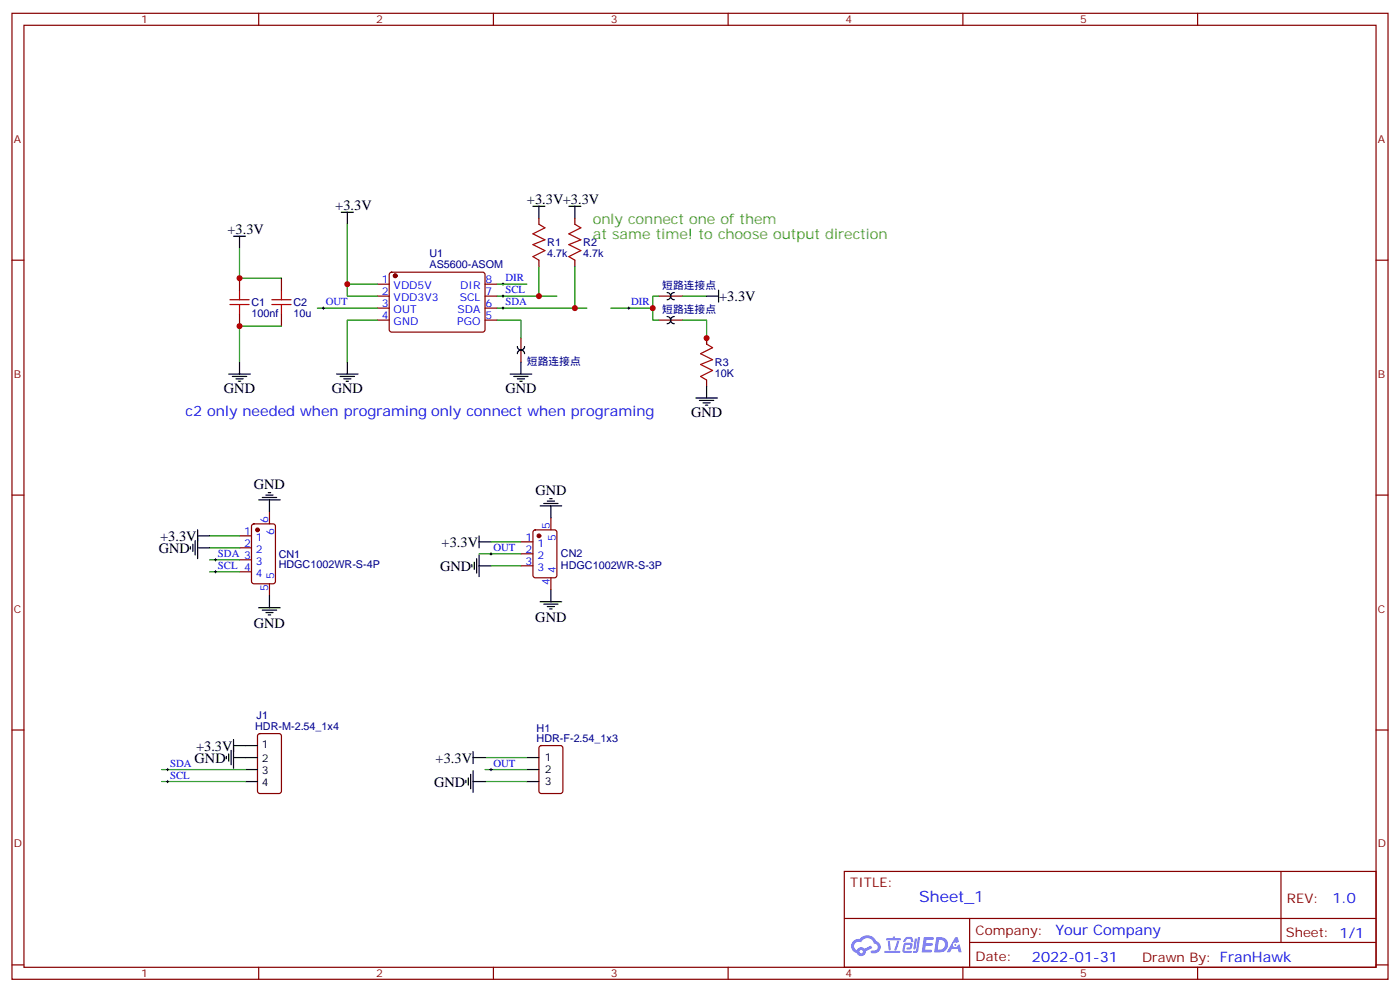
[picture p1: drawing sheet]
<svg xmlns="http://www.w3.org/2000/svg" width="412mm" height="292mm" viewBox="0 0 412 292" stroke-linecap="round" stroke-linejoin="round" font-family="sans-serif">
<g fill="none" stroke="#870000" stroke-width=".35">
<path d="M3.5 3.9h405.4v284.4h-405.4zM7.1 7.4h398.2v277.3h-398.2zM76.2 3.9v3.5M145.3 3.9v3.5M214.5 3.9v3.5M283.6 3.9v3.5M352.8 3.9v3.5M3.5 76.6h3.6M405.3 76.6h3.6M3.5 145.7h3.6M405.3 145.7h3.6M3.5 214.9h3.6"/>
<path d="M405.3 214.9h3.6M248.7 256.5h156.6v28.2h-156.6zM377.3 256.5v20.9M248.7 270.4h156.5M285.6 277.4h119.6M285.6 270.4v14.1M3.5 284h3.6M76.2 284.7v3.6M145.3 284.7v3.6M214.5 284.7v3.6M283.6 284.7v3.6M352.8 284.7v3.6"/>
<path d="M405.3 284h3.6"/>
</g>
<g fill="#5487ff">
<path d="M272.1 275.8h2.6l.3 .2-.1 .6h-2l-.1 1h1.6l.4 .4-.4 .4h-1.7l-.2 1.1 1.8 .1 .3 .3-.2 .4h-2.9z"/>
<path d="M281.4 275.9h.7l.4 1.3-.7 .3a.74 .74 0 0 0-1.1 .3 .74 .74 0 0 0 .5 1.1 .74 .74 0 0 0 .9-.7l.5-.3 .7 2.4h-.9l-.2-1h-1.9l-.5 1h-.9z"/>
<path d="M269.5 276.3h.6l-.4 2.9a.31 .31 0 0 1-.3 .3 .31 .31 0 0 1-.3-.3z"/>
<path d="M270.4 275.8h.6l-.5 4a.89 .89 0 0 1-.7 .7 .89 .89 0 0 1-.9-.3l1-.5z"/>
<path d="M266.8 276l.6-.2 1.2 .1 .5 1.3-.6 .1-.4-.9-1 .1a.95 .95 0 0 1-1 .8l-.1-.2z"/>
<path d="M266.4 277.7l1.8-.2a1.04 1.04 0 0 1 .6 1.1 1.04 1.04 0 0 1-.8 .9h-.7a.29 .29 0 0 1-.3-.4 .29 .29 0 0 1 .3-.2h.7l.2-.8h-1.4l-.4 1.8h1.9a.29 .29 0 0 1 .3 .3 .29 .29 0 0 1-.3 .3h-2l-.4-.3 .2-2.1z"/>
<path d="M260.5 279.9h4.4a.3 .3 0 0 1 .3 .3 .3 .3 0 0 1-.3 .3h-4.3z"/>
<path d="M264.3 277h.6l-.5 1.6a1.02 1.02 0 0 1-.7 1.2l-.2-.3z"/>
<path d="M261.5 277h.6l.3 2.4-.3 .3-.3-.2z"/>
<path d="M261.1 276.2h1.9l.2-.5h.5l-.1 .5h1.5a.29 .29 0 0 1 .3 .3 .29 .29 0 0 1-.3 .3h-3.9z"/>
<path d="M275.8 275.9l-.6 4.4h1.4a2.27 2.27 0 0 0 2.7-2.3 2.27 2.27 0 0 0-2.7-2.1zM276.6 276.6a1.5 1.5 0 0 1 1.8 1.6 1.5 1.5 0 0 1-1.9 1.3h-.3z"/>
<path d="M251.4 277a2.09 2.09 0 0 0 1 3.5 1.37 1.37 0 0 0 1.5 .9 1.37 1.37 0 0 0 1.1-1.4l2-1-.5-.7-1.8 1a1.4 1.4 0 0 0-2.3 .4 1.32 1.32 0 0 1-.6-1.9 1.32 1.32 0 0 1 1.9-.4 2.02 2.02 0 0 1 2-1.3 2.02 2.02 0 0 1 1.8 1.7 1.09 1.09 0 0 1 1.1 1.3 1.09 1.09 0 0 1-1.6 .7 .41 .41 0 0 0-.5 .3 .41 .41 0 0 0 .4 .5 1.89 1.89 0 0 0 2.4-1.2 1.89 1.89 0 0 0-1.2-2.4 2.98 2.98 0 0 0-5-.6l-1 .1zM253.2 280.1a.52 .52 0 0 1 1 0 .52 .52 0 0 1-1 0z"/>
<circle cx="281.4" cy="278.1" r=".28"/>
</g>
<g fill="#870000" stroke="#870000" stroke-width=".35">
<circle cx="116.4" cy="81.2" r=".53"/>
<circle cx="75.8" cy="156" r=".53"/>
<circle cx="158.7" cy="157.7" r=".53"/>
</g>
<g fill="none" stroke="#870000" stroke-width=".35">
<path d="M158.7 64.2v1.8M158.7 76.6v1.8M169.3 64.2v1.8M169.3 76.6v1.8M70.6 81.9v3.5M70.6 92.5v3.5M82.9 81.9v3.5M82.9 92.5v3.5M111.1 83.6h3.6M111.1 87.2h3.6M111.1 90.7h3.6M111.1 94.2h3.6"/>
<path d="M114.9 80.3l.5-.2 27 .1 .5 .6-.1 16.5-.6 .5-27.1-.1-.4-.7v-16.2zM142.9 83.6h3.5M142.9 87.2h3.5M142.9 90.7h3.5M142.9 94.2h3.5M153.5 99.5v7.1M194 87.2h7.1M194 94.2h7.1M208.1 99.5v1.8M208.1 111.9v1.7M70.6 157.7h3.5M74.3 154.4l.5-.2h5.6l.7 .4v16.5l-.4 .7h-5.9l-.7-.4v-16.5z"/>
<path d="M79.4 150.7v3.5M153.5 159.5h3.5M157.2 156.2l.5-.2h5.6l.7 .4v13l-.4 .6-5.9 .1-.7-.5v-12.9zM162.3 152.4v3.6M70.6 161.3h3.5M70.6 164.8h3.5M70.6 168.3h3.5M79.4 171.8v3.6M153.5 163h3.5M153.5 166.5h3.5M162.3 170.1v3.5M76.1 216.1l.5-.2h5.6l.6 .5 .1 16.5-.5 .6-5.8 .1-.7-.5-.1-16.5z"/>
<path d="M159 219.7l.5-.2h5.6l.7 .4v13l-.5 .6-5.8 .1-.7-.5-.1-12.9z"/>
</g>
<g fill="none" stroke="#000" stroke-width=".35">
<path d="M68.8 69.5h3.5M70.6 69.5v3.6M100.5 62.5h3.6M102.3 62.5v3.5M157 60.7h3.5M158.7 60.7v3.5M167.6 60.7h3.5M169.3 60.7v3.5M196.5 86.1a1.06 1.06 0 0 1 1.1 1.1 1.06 1.06 0 0 1-1.1 1M196.5 93.2a1.06 1.06 0 0 1 1.1 1 1.06 1.06 0 0 1-1.1 1.1M198.6 86.1a1.06 1.06 0 0 0-1 1.1 1.06 1.06 0 0 0 1 1M198.6 93.2a1.06 1.06 0 0 0-1 1 1.06 1.06 0 0 0 1 1.1"/>
<path d="M208.1 87.2h3.6M211.7 85.4v3.5M67.4 110.1h6.3M68.4 110.8h4.3M69.5 111.5h2.1M70.2 112.2h.7M70.6 106.6v3.5M99.1 110.1h6.4M100.2 110.8h4.2M101.2 111.5h2.2M102 112.2h.7M102.3 106.6v3.5"/>
<path d="M150.3 110.1h6.3M151.3 110.8h4.3M152.4 102a1.06 1.06 0 0 0 1.1 1 1.06 1.06 0 0 0 1-1M152.4 104.1a1.06 1.06 0 0 1 1.1-1.1 1.06 1.06 0 0 1 1 1.1M152.4 111.5h2.1M153.1 112.2h.7M153.5 106.6v3.5M205 117.2h6.3M206 117.9h4.3M207.1 118.6h2.1M207.8 119.3h.7M208.1 113.6v3.6"/>
<path d="M57.5 159.1v4.3M58.2 157.7h3.5M58.2 156v8.4M76.2 147.1h6.3M77.3 146.4h4.2M78.3 145.7h2.1M79 145h.7M79.4 147.1v3.6M141.1 159.5h3.5M141.1 157.7v3.6M159.1 148.9h6.4M160.2 148.2h4.2"/>
<path d="M161.2 147.5h2.1M161.9 146.8h.7M162.3 148.9v3.5M56.1 160.9v.7M56.8 160.2v2.1M58.2 161.3h3.5M76.2 178.9h6.3M77.3 179.6h4.2M79.4 175.4v3.5M139 166.2v.7M139.7 165.5v2.1M140.4 164.4v4.3"/>
<path d="M141.1 163.4v6.3M141.1 166.5h3.5M159.1 177.1h6.4M160.2 177.8h4.2M161.2 178.5h2.1M161.9 179.2h.7M162.3 173.6v3.5M78.3 180.3h2.1M79 181h.7M68.8 219.5h7M68.8 217.7v8.5M66.7 222.6v.7"/>
<path d="M67.4 221.9v2.1M68.1 220.9v4.2M68.8 223h7M72.3 226.5h3.5M72.3 230h3.5M137.2 229.7v.7M137.9 229v2.1M138.6 227.9v4.3M139.3 223h3.6M139.3 230h3.6M139.3 221.2v3.6M139.3 226.9v6.3"/>
<path d="M155.2 223h3.5M155.2 226.5h3.5M155.2 230h3.5"/>
</g>
<g fill="none" stroke="#008700" stroke-width=".35">
<path d="M70.6 73.1v8.8h12.3M102.3 66v21.2h8.8M158.7 78.4v8.8h-12.3M169.3 78.4v12.3h-22.9M82.9 96h-12.3v10.6M93.5 90.7h17.6M102.3 83.6h8.8M111.1 94.2h-8.8v12.4M146.4 94.2h7.1v5.3M146.4 83.6h8.8M158.7 87.2h5.3M169.3 90.7h3.6"/>
<path d="M192.3 90.7v3.5h1.7M194 87.2h-1.7v3.5h-12.4M201.1 94.2h7v7.1M201.1 87.2h7M61.7 157.7h8.9M144.6 159.5h8.9M61.7 161.3h8.9M61.7 164.8h8.9M61.7 168.3h8.9M141.1 163h12.4M144.6 166.5h8.9M47.6 226.5h24.7"/>
<path d="M47.6 230h24.7M142.9 226.5h12.3M142.9 230h12.3M142.9 223h12.3"/>
</g>
<g fill="none" stroke="#000" stroke-width=".29">
<path d="M94.9 90.7h.7M95.2 90.3v.8M147.8 90.7h.7M147.8 83.6h.7M147.8 87.2h.7M148.2 83.3v.7M148.2 86.8v.7M148.2 90.3v.8M184.9 90.7h.7M185.2 90.3v.8M63.1 164.8h.8M63.1 168.3h.8"/>
<path d="M63.5 164.4v.7M63.5 168v.7M144.3 163h.7M144.6 162.7v.7M49 226.5h.7M49 230h.7M49.4 226.2v.7M49.4 229.7v.7M144.3 226.5h.7M144.6 226.2v.7"/>
</g>
<path d="M158.7 66l1.8 1.1-3.5 1.7 3.5 1.8-3.5 1.4 3.5 1.8-3.5 1.7 1.7 1.1M169.3 66l1.8 1.1-3.5 1.7 3.5 1.8-3.5 1.4 3.5 1.8-3.5 1.7 1.7 1.1M67.7 89.6h5.7M67.7 88.2h5.7M70.6 85.4v2.8M70.6 89.6v2.9M80.1 89.6h5.6M80.1 88.2h5.6M82.9 85.4v2.8M82.9 89.6v2.9M208.1 101.3l1.8 1-3.5 1.8 3.5 1.8-3.5 1.4 3.5 1.7-3.5 1.8 1.7 1.1" fill="none" stroke="#a10000" stroke-width=".35"/>
<g fill="#c00">
<circle cx="102.3" cy="83.6" r=".88"/>
<circle cx="192.3" cy="90.7" r=".88"/>
<circle cx="158.8" cy="87.2" r=".88"/>
<circle cx="169.3" cy="90.7" r=".88"/>
<circle cx="70.6" cy="81.9" r=".88"/>
<circle cx="70.6" cy="96" r=".88"/>
<circle cx="208.1" cy="99.5" r=".88"/>
</g>
<text font-size="4.6" fill="#00f" x="270.8" y="265.5">Sheet_1</text>
<g font-size="4.2">
<text x="98.8" y="61.8">+3.3V</text>
<text x="155.2" y="60">+3.3V+3.3V</text>
<text x="67" y="68.8">+3.3V</text>
<text x="211.8" y="88.6">+3.3V</text>
<text x="66" y="115.7">GND</text>
<text x="97.7" y="115.7">GND</text>
<text x="148.9" y="115.7">GND</text>
<text x="203.6" y="122.8">GND</text>
<text x="74.8" y="144">GND</text>
<text x="157.7" y="145.8">GND</text>
<text x="47.2" y="159.2">+3.3V</text>
<text x="130.1" y="161">+3.3V</text>
<text x="46.7" y="162.7">GND</text>
<text x="129.6" y="168">GND</text>
<text x="74.8" y="185">GND</text>
<text x="157.7" y="183.2">GND</text>
<text x="57.8" y="220.9">+3.3V</text>
<text x="57.3" y="224.5">GND</text>
<text x="128.3" y="224.5">+3.3V</text>
<text x="127.9" y="231.5">GND</text>
</g>
<g font-size="4.2" fill="#690">
<text x="174.6" y="66">only connect one of them</text>
<text x="174.6" y="70.2">at same time! to choose output direction</text>
</g>
<g font-size="4.2" fill="#00f">
<text x="54.7" y="122.4">c2 only needed when programing only connect when programing</text>
<text x="392.5" y="265.8">1.0</text>
<text x="310.9" y="275.3">Your Company</text>
<text x="304" y="283.1">2022-01-31</text>
</g>
<g font-size="3.9" fill="#800">
<text x="250.5" y="261.1">TITLE:</text>
<text x="379.1" y="265.8">REV:</text>
<text x="287.4" y="275.3">Company:</text>
<text x="378.7" y="275.9">Sheet: 1/1</text>
<text x="287.4" y="283">Date:</text>
<text x="336.4" y="283.1">Drawn By: FranHawk</text>
</g>
<g font-size="3.2" fill="#800">
<text x="41.6" y="6.9">1</text>
<text x="110.8" y="6.9">2</text>
<text x="179.9" y="6.9">3</text>
<text x="249.1" y="6.9">4</text>
<text x="318.2" y="6.9">5</text>
<text x="4.1" y="42">A</text>
<text x="405.9" y="42">A</text>
<text x="4.1" y="111.2">B</text>
<text x="405.9" y="111.2">B</text>
<text x="4.1" y="180.3">C</text>
<text x="405.9" y="180.3">C</text>
<text x="4.1" y="249.4">D</text>
<text x="405.9" y="249.4">D</text>
<text x="41.6" y="287.7">1</text>
<text x="110.8" y="287.7">2</text>
<text x="179.9" y="287.7">3</text>
<text x="249.1" y="287.7">4</text>
<text x="318.2" y="287.7">5</text>
</g>
<g font-size="3.2" fill="#000080">
<text x="126.5" y="75.5">U1</text>
<text x="161.2" y="75.6">4.7k</text>
<text x="161.2" y="72.5">R1</text>
<text x="171.8" y="75.6">4.7k</text>
<text x="171.8" y="72.5">R2</text>
<text x="126.5" y="78.8">AS5600-ASOM</text>
<text x="195.1" y="85.1">短路连接点</text>
<text x="74.1" y="93.2">100nf</text>
<text x="74.1" y="90.1">C1</text>
<text x="86.4" y="93.2">10u</text>
<text x="86.4" y="90.1">C2</text>
<text x="195.1" y="92.1">短路连接点</text>
<text x="155.2" y="107.3">短路连接点</text>
<text x="210.6" y="107.7">R3</text>
<text x="210.6" y="110.9">10K</text>
<text x="82.1" y="167.3">HDGC1002WR-S-4P</text>
<text x="82.1" y="164.2">CN1</text>
<text x="165.2" y="167.4">HDGC1002WR-S-3P</text>
<text x="165.2" y="164.1">CN2</text>
<text x="75.2" y="214.9">HDR-M-2.54_1x4</text>
<text x="75.6" y="211.6">J1</text>
<text x="158.1" y="215.3">H1</text>
<text x="158.1" y="218.4">HDR-F-2.54_1x3</text>
</g>
<g font-size="3.2" fill="#00f">
<text x="112.5" y="83.3">1</text>
<text x="143.1" y="83.3">8</text>
<text x="148.9" y="82.8">DIR</text>
<text x="96" y="89.8">OUT</text>
<text x="112.5" y="86.8">2</text>
<text x="116" y="85.1">VDD5V</text>
<text x="116" y="88.6">VDD3V3</text>
<text x="135.4" y="88.6">SCL</text>
<text x="135.6" y="85.1">DIR</text>
<text x="143.1" y="86.8">7</text>
<text x="148.9" y="86.3">SCL</text>
<text x="148.9" y="89.8">SDA</text>
<text x="185.9" y="89.8">DIR</text>
<text x="112.5" y="90.3">3</text>
<text x="112.5" y="93.9">4</text>
<text x="116" y="92.1">OUT</text>
<text x="116" y="95.6">GND</text>
<text x="134.7" y="95.6">PGO</text>
<text x="134.8" y="92.1">SDA</text>
<text x="143.1" y="93.9">5</text>
<text x="143.1" y="90.3">6</text>
<text x="79" y="154" transform="rotate(-90 79 154)">6</text>
<text x="161.9" y="155.8" transform="rotate(-90 161.9 155.8)">5</text>
<text x="71.9" y="157.4">1</text>
<text x="71.9" y="160.9">2</text>
<text x="75.4" y="159.1">1</text>
<text x="80.8" y="157.5" transform="rotate(-90 80.8 157.5)">6</text>
<text x="154.8" y="159.1">1</text>
<text x="158.3" y="160.9">1</text>
<text x="163.7" y="159.3" transform="rotate(-90 163.7 159.3)">5</text>
<text x="64.2" y="163.9">SDA 3</text>
<text x="64.2" y="167.4">SCL 4</text>
<text x="75.4" y="162.7">2</text>
<text x="75.4" y="166.2">3</text>
<text x="145.3" y="162.1">OUT</text>
<text x="154.8" y="162.7">2</text>
<text x="154.8" y="166.2">3</text>
<text x="158.3" y="164.4">2</text>
<text x="158.3" y="168">3</text>
<text x="75.4" y="169.7">4</text>
<text x="80.8" y="170.5" transform="rotate(-90 80.8 170.5)">5</text>
<text x="161.9" y="172.3" transform="rotate(-90 161.9 172.3)">4</text>
<text x="163.7" y="168.8" transform="rotate(-90 163.7 168.8)">4</text>
<text x="79" y="174" transform="rotate(-90 79 174)">5</text>
<text x="50.1" y="225.6">SDA</text>
<text x="145.3" y="225.6">OUT</text>
<text x="50.1" y="229.2">SCL</text>
</g>
<g font-size="3.2">
<text x="77.2" y="220.2">1</text>
<text x="77.2" y="224.4">2</text>
<text x="77.2" y="227.9">3</text>
<text x="160.5" y="224">1</text>
<text x="160.5" y="227.6">2</text>
<text x="77.2" y="231.5">4</text>
<text x="160.5" y="231.1">3</text>
</g>
</svg>
